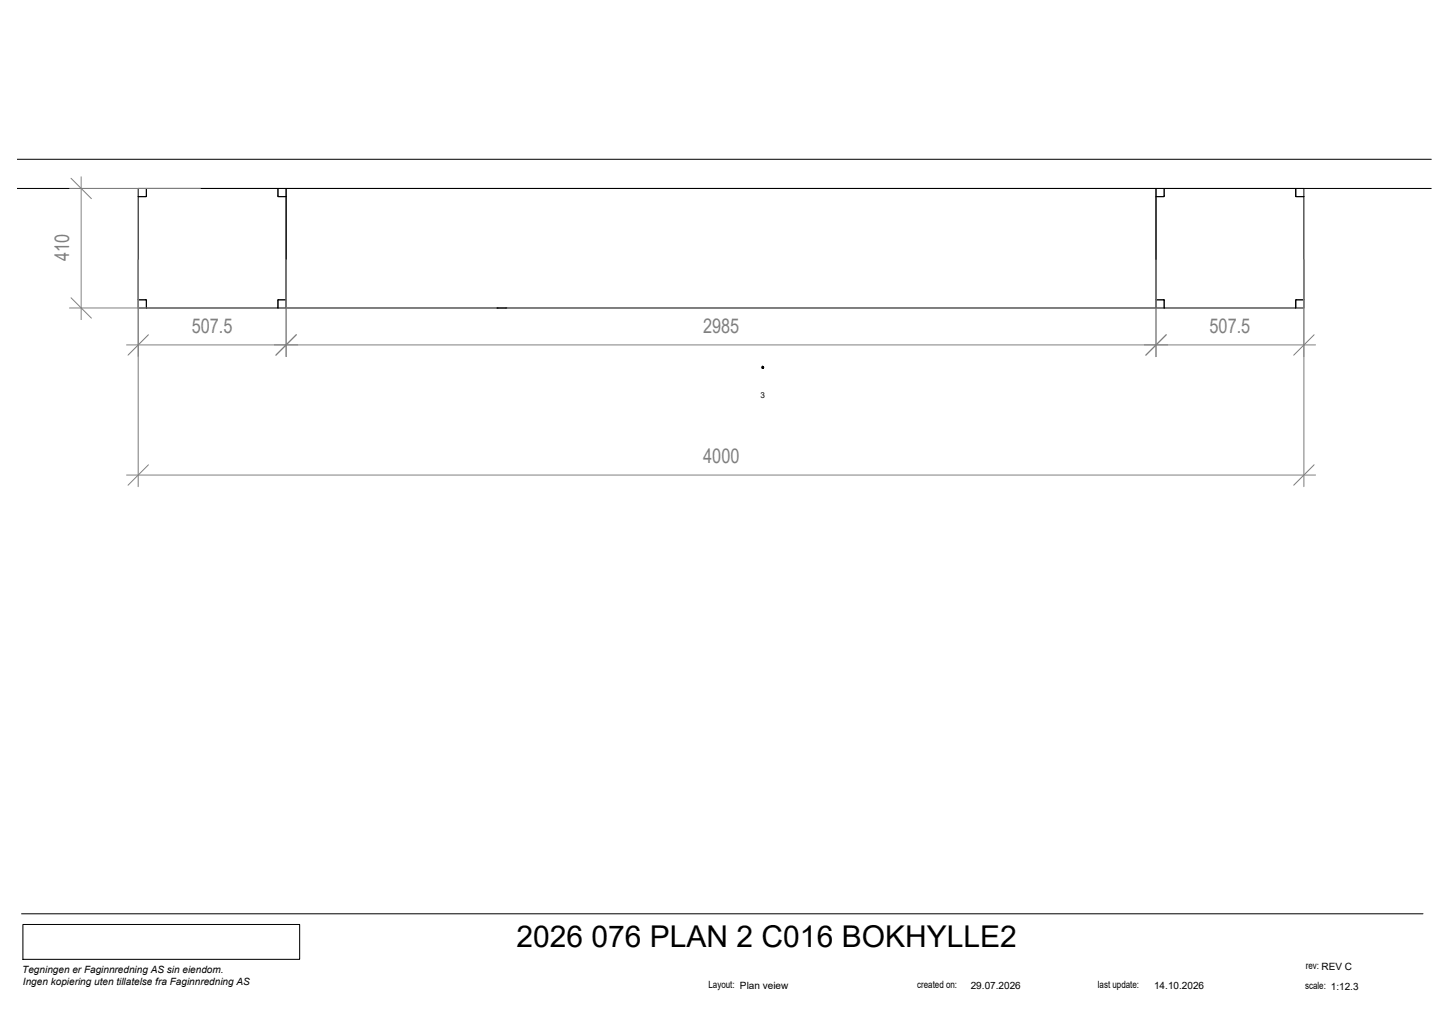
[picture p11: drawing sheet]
<svg xmlns="http://www.w3.org/2000/svg" width="420mm" height="297mm" viewBox="0 0 420 297" stroke-linecap="round" stroke-linejoin="round" font-family="sans-serif">
<!-- layer: IMOS_SECTION_BACK -->
<g fill="none" stroke="#000" stroke-width=".29">
<path d="M40 54.6h337.6v34.6h-337.6zM42.4 56.7l-.2 .2M42.4 54.6v2.3h-2.4M80.5 54.6v2.3h2.4M80.5 56.7l.2 .2M82.9 54.6v34.6M334.7 54.6v34.6M337.1 56.7l-.2 .2M337.1 54.6v2.3h-2.4M375.2 54.6v2.3h2.4M375.2 56.7l.2 .2M40 86.8h2.4v2.4"/>
<path d="M42.2 86.8l.2 .2M80.7 86.8l-.2 .2M82.9 86.8h-2.4v2.4M143.9 89.2h.1M146.5 89.2h.1M334.7 86.8h2.4v2.4M336.9 86.8l.2 .2M375.4 86.8l-.2 .2M377.6 86.8h-2.4v2.4"/>
</g>
<!-- layer: IMOS_SECTION_BREFS -->
<path d="M5 46.1h409.5M5 54.6h409.5" fill="none" stroke="#000" stroke-width=".29"/>
<!-- layer: imosSectGround.4 -->
<path d="M220.9 106l.2 .2h-.5z" fill="#000" stroke="#000" stroke-width=".29"/>
<path d="M220.6 106.2h.5v.5h-.5zM220.9 106l.2 .2h-.5z" fill="none" stroke="#000" stroke-width=".29"/>
<!-- layer: imosSectGround.4.ManualDims -->
<g fill="none" stroke="#808080" stroke-width=".29">
<path d="M20.1 54.6h37.9M20.6 51.6l5.9 5.9M23.5 51.2v41.3M40 75.2v65.7M82.9 75.2v28M334.7 75.2v28M377.6 75.2v65.7M20.1 89.2h37.9M20.6 86.2l5.9 5.9M36.6 99.9h344.3M43 96.9l-5.9 5.9M85.8 96.9l-5.9 5.9"/>
<path d="M337.7 96.9l-5.9 5.9M380.5 96.9l-5.9 5.9M36.6 137.5h344.3M43 134.6l-5.9 5.9M380.5 134.6l-5.9 5.9"/>
</g>
<!-- layer: 0 -->
<path d="M6.2 264.6h405.9M6.6 267.6h80.2v10.1h-80.2z" fill="none" stroke="#000" stroke-width=".29"/>
<text font-size="8.7" x="149.5" y="274.2">2026 076 PLAN 2 C016 BOKHYLLE2</text>
<g font-size="5.9" fill="#808080">
<text x="20.1" y="75.7" transform="rotate(-90 20.1 75.7)">410</text>
<text x="55.5" y="96.4">507.5</text>
<text x="203.6" y="96.4">2985</text>
<text x="350.3" y="96.4">507.5</text>
<text x="203.6" y="134.1">4000</text>
</g>
<g font-size="2.9">
<text x="6.5" y="281.6">Tegningen er Faginnredning AS sin eiendom.</text>
<text x="378.1" y="280.5">rev: REV C</text>
<text x="6.7" y="285.1">Ingen kopiering uten tillatelse fra Faginnredning AS</text>
<text x="205.2" y="286.1">Layout: Plan veiew</text>
<text x="265.6" y="286.1">created on:</text>
<text x="281.1" y="286.2">29.07.2026</text>
<text x="317.9" y="286.2">last update:</text>
<text x="334.2" y="286.4">14.10.2026</text>
<text x="377.9" y="286.4">scale: 1:12.3</text>
</g>
<text font-size="2.4" x="220.2" y="115.4">3</text>
</svg>
